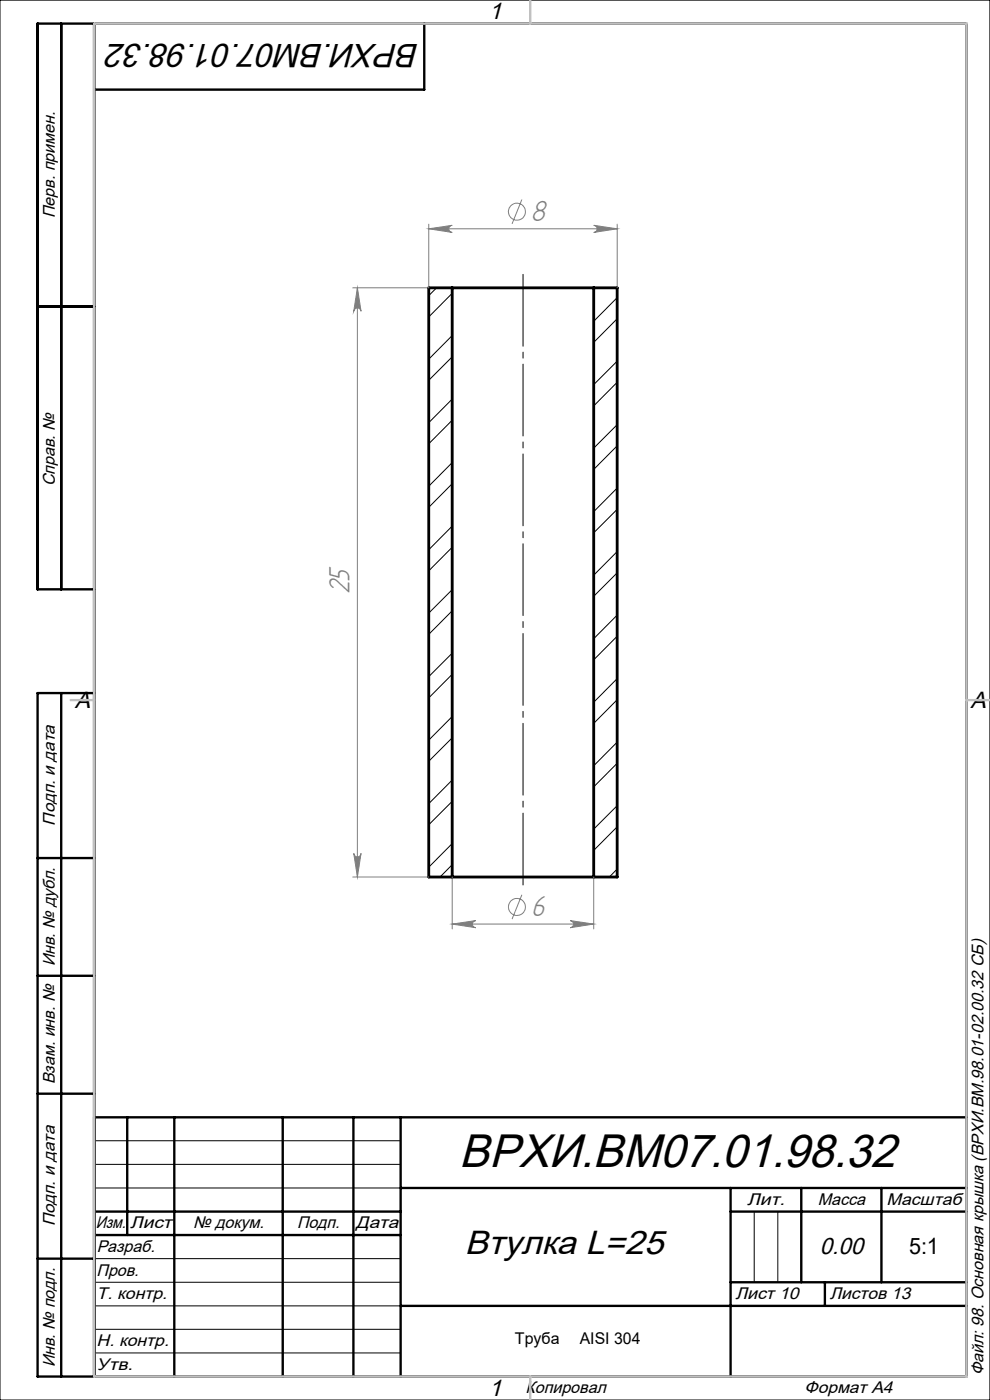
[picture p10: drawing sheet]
<svg xmlns="http://www.w3.org/2000/svg" width="210mm" height="297mm" viewBox="0 0 210 297" stroke-linecap="round" stroke-linejoin="round" font-family="sans-serif">
<g fill="none" stroke="#000" stroke-width=".21">
<path d="M0 0h210v297h-210zM92.6 61.1l-1.7 1.6M95.9 71.2l-5 5M95.9 62.2l-5 5M95.9 75.7l-5 5M130.9 63.1l-5 5.1M130.9 76.6l-5 5M130.9 67.6l-5 5M95.9 84.7l-5 5M95.9 98.1l-5 5M95.9 89.1l-5 5.1M130.9 90.1l-5 5"/>
<path d="M130.9 81.1l-5 5M130.9 94.6l-5 5M95.9 111.6l-5 5M95.9 102.6l-5 5M95.9 116.1l-5 5M130.9 103.5l-5 5M130.9 117l-5 5M130.9 108.1l-5 4.9M95.9 125.1l-5 5M95.9 138.6l-5 4.9M95.9 129.6l-5 5M130.9 121.5l-5 5"/>
<path d="M130.9 130.5l-5 5M130.9 135l-5 5M95.9 152l-5 5M95.9 143l-5 5.1M95.9 156.5l-5 5M130.9 144l-5 5M130.9 157.4l-5 5.1M130.9 148.4l-5 5.1M95.9 165.5l-5 5M95.9 179l-5 5M95.9 170l-5 5M130.9 170.9l-5 5"/>
<path d="M130.9 161.9l-5 5M130.9 175.4l-5 5M95.9 183.4l-2.6 2.7M130.9 184.4l-1.6 1.7M20 242h65M20 247h65M20 252h65M160 257v15M165 257v15M20 267h65M20 272h65M20 277h65"/>
<path d="M20 282h65M20 287h65"/>
</g>
<path d="M95.9 61.1h30M95.9 61.1h-5v125h5M95.9 61.1v125M125.9 61.1h5v125h-5M125.9 61.1v125M95.9 186.1h30" fill="none" stroke="#000" stroke-width=".6"/>
<g fill="none" stroke="#808080" stroke-width=".21">
<path d="M90.9 47.6v13.4M90.9 48.5h40M90.9 48.5l5-.7a.76 .76 0 0 0-.7 .8 .76 .76 0 0 0 .7 .7zM110.7 42.3l-2.1 5.2M125.9 47.8l5 .7-5 .8a.76 .76 0 0 0 .8-.7 .76 .76 0 0 0-.8-.8zM130.9 47.6v13.4M74.8 61.1h16.1M75.8 61.1l.8 4.9a.78 .78 0 0 0-.8-.7 .78 .78 0 0 0-.8 .7zM75.8 61.1v125M74.8 186.1h16.1M75 181a.78 .78 0 0 0 .8 .8 .78 .78 0 0 0 .8-.8l-.8 5.1zM95.9 186.1v11"/>
<path d="M95.9 196h30M95.9 196l5-.7a.76 .76 0 0 0-.7 .8 .76 .76 0 0 0 .7 .7zM110.7 189.8l-2.1 5.2M120.9 195.3l5 .7-5 .8a.76 .76 0 0 0 .7-.7 .76 .76 0 0 0-.7-.8zM125.9 186.1v11"/>
<circle cx="109.6" cy="44.9" r="1.8"/>
<circle cx="109.6" cy="192.4" r="1.81"/>
</g>
<path d="M110.9 57.1v131.7" fill="none" stroke="#000" stroke-width=".21" stroke-dasharray="15.2 1.3 1.3 1.3" stroke-dashoffset="-1.1"/>
<g fill="none" stroke="#000" stroke-width=".5">
<path d="M13 5v120M20 5v287M90 5v14h-70M8 65h12M20 125h-12v-120h197v287h-197v-145h12M13 147v145M8 182h12M8 207h12M8 232h12M20 237h185M27 237v25M37 237v55"/>
<path d="M60 237v55M75 237v55M85 237v55M20 257h65M85 252h120M155 252v40M155 257h50M170 252v20M187 252v20M8 267h12M20 262h65M85 277h120"/>
<path d="M155 272h50M175 272v5"/>
</g>
<path d="M20 5h185v287h-185zM112.5 0v5M15 148.5h5M205 148.5h5M112.5 292v5" fill="none" stroke="#c0c0c0" stroke-width=".5"/>
<g fill="#808080">
<path d="M95.9 196l5-.7a.76 .76 0 0 0-.7 .8 .76 .76 0 0 0 .7 .7zM120.9 195.3l5 .7-5 .8a.76 .76 0 0 0 .7-.7 .76 .76 0 0 0-.7-.8z"/>
<path d="M75 181a.78 .78 0 0 0 .8 .8 .78 .78 0 0 0 .8-.8l-.8 5.1zM75.8 61.1l.8 4.9a.78 .78 0 0 0-.8-.7 .78 .78 0 0 0-.8 .7z"/>
<path d="M90.9 48.5l5-.7a.76 .76 0 0 0-.7 .8 .76 .76 0 0 0 .7 .7zM125.9 47.8l5 .7-5 .8a.76 .76 0 0 0 .8-.7 .76 .76 0 0 0-.8-.8z"/>
</g>
<text font-size="10" x="97.4" y="247.6">ВРХИ.ВМ07.01.98.32</text>
<g font-size="7.1">
<text x="89" y="9.3" transform="rotate(-180 89 9.3)">ВРХИ.ВМ07.01.98.32</text>
<text x="98.6" y="266.1">Втулка L=25</text>
</g>
<g font-size="6.9" fill="#808080">
<text x="112.6" y="46.9">8</text>
<text x="74.2" y="126.1" transform="rotate(-90 74.2 126.1)">25</text>
<text x="112.6" y="194.4">6</text>
</g>
<g font-size="5">
<text x="103.7" y="4.1">1</text>
<text x="15.9" y="150.1">A</text>
<text x="205.9" y="150.1">A</text>
<text x="173.9" y="266">0.00</text>
<text x="103.7" y="296.1">1</text>
</g>
<text font-size="4.8" x="192.8" y="266">5:1</text>
<g font-size="3.6">
<text x="11.6" y="46.3" transform="rotate(-90 11.6 46.3)">Перв. примен.</text>
<text x="11.6" y="103.2" transform="rotate(-90 11.6 103.2)">Справ. №</text>
<text x="11.6" y="175.1" transform="rotate(-90 11.6 175.1)">Подп. и дата</text>
<text x="11.6" y="205" transform="rotate(-90 11.6 205)">Инв. № дубл.</text>
<text x="11.6" y="230" transform="rotate(-90 11.6 230)">Взам. инв. №</text>
<text x="158.5" y="255.6">Лит.</text>
<text x="173.5" y="255.6">Масса</text>
<text x="188.1" y="255.6">Масштаб</text>
<text x="11.6" y="260.1" transform="rotate(-90 11.6 260.1)">Подп. и дата</text>
<text x="20.3" y="260.6">Изм.</text>
<text x="27.6" y="260.6">Лист</text>
<text x="41" y="260.6">№ докум.</text>
<text x="63" y="260.6">Подп.</text>
<text x="75.5" y="260.6">Дата</text>
<text x="20.5" y="265.6">Разраб.</text>
<text x="20.5" y="275.6">Т. контр.</text>
<text x="20.5" y="270.6">Пров.</text>
<text x="156" y="275.6">Лист 10</text>
<text x="176" y="275.6">Листов 13</text>
<text x="20.5" y="285.6">Н. контр.</text>
<text x="11.6" y="290" transform="rotate(-90 11.6 290)">Инв. № подл.</text>
<text x="20.5" y="290.6">Утв.</text>
<text x="208.6" y="291.8" transform="rotate(-90 208.6 291.8)">Файл: 98. Основная крышка (ВРХИ.ВМ.98.01-02.00.32 СБ)</text>
<text x="111.5" y="295.6">Копировал</text>
<text x="170.7" y="295.6">Формат А4</text>
</g>
<g font-size="3.4">
<text x="109.2" y="285.2">Труба</text>
<text x="123" y="285.2">AISI 304</text>
</g>
</svg>
